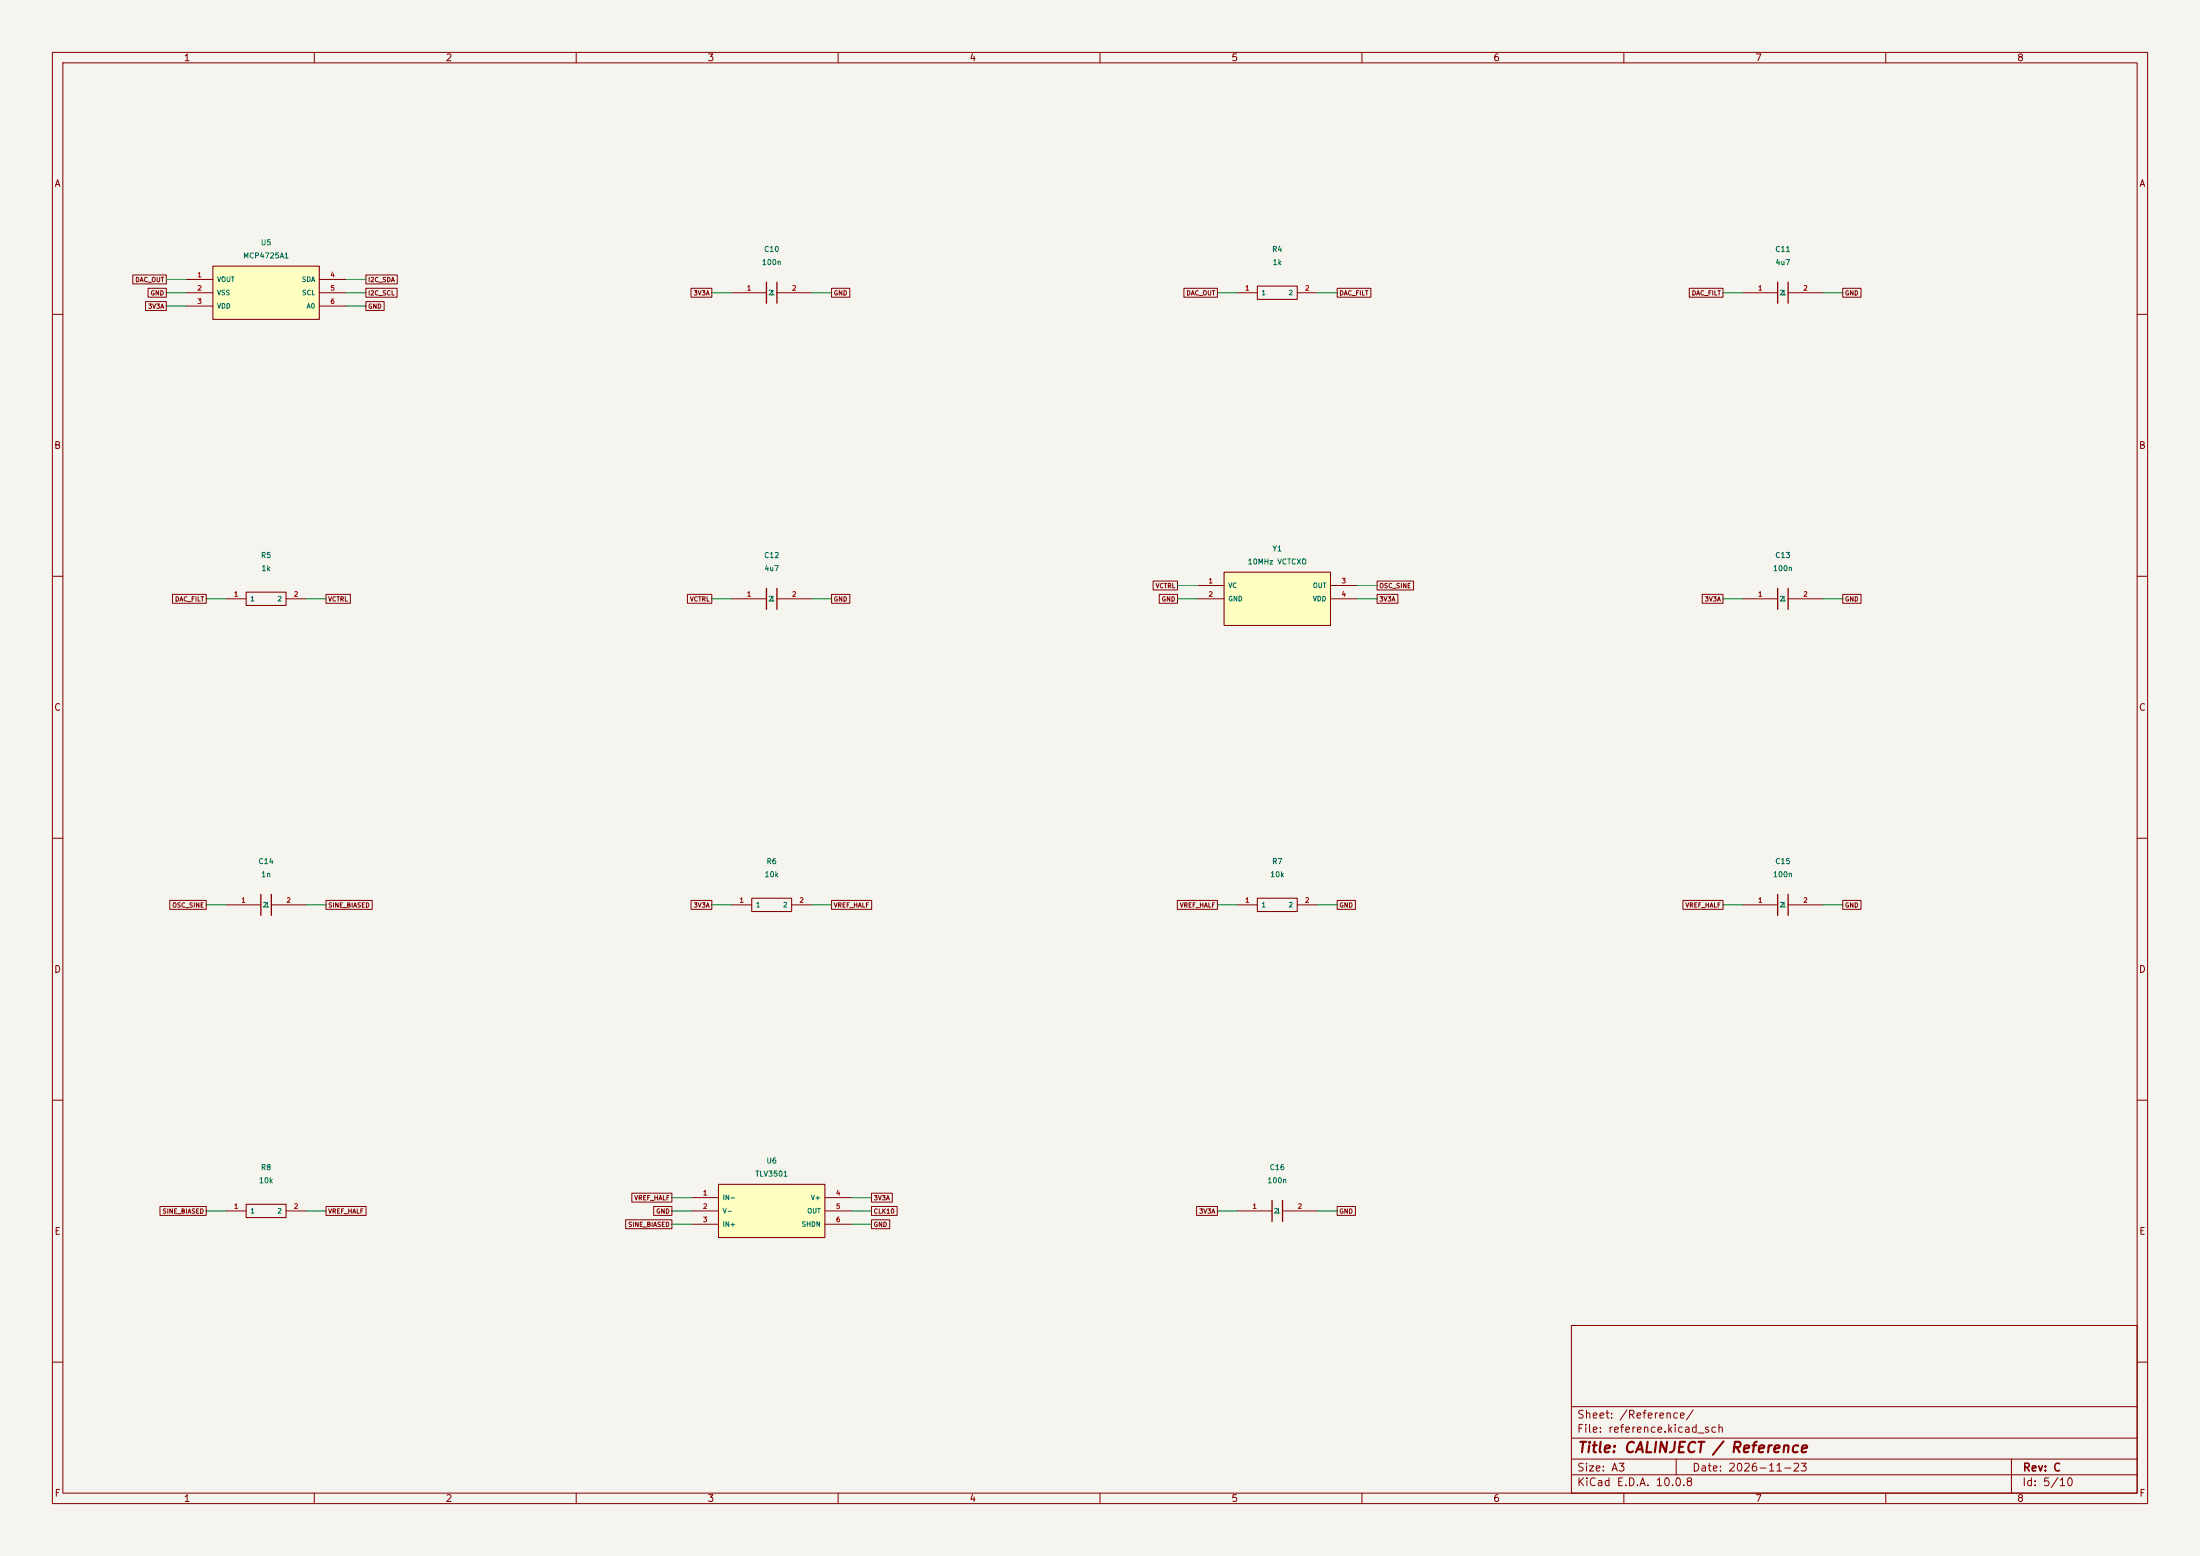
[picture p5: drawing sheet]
(kicad_sch (version 20250114) (generator "eeschema") (paper "A3") (title_block (title "CALINJECT / Reference") (date "2026-11-23") (rev "C"))
(lib_symbols (symbol "Calinject:U5" (pin_names (offset 0.7)) (in_bom yes) (on_board yes)
(property "Reference" "U" (at 0 7.62 0) (effects (font (size 1.0 1.0))))
(property "Value" "MCP4725A1" (at 0 10.16 0) (effects (font (size 1.0 1.0))))
(symbol "U5_0_1" (rectangle (start -10.16 -5.08) (end 10.16 5.08) (stroke (width 0.2) (type default)) (fill (type background))))
(symbol "U5_1_1"
(pin output line (at -15.24 2.54 0) (length 5.08) (name "VOUT" (effects (font (size .9 .9)))) (number "1" (effects (font (size .9 .9)))))
(pin power_in line (at -15.24 0.0 0) (length 5.08) (name "VSS" (effects (font (size .9 .9)))) (number "2" (effects (font (size .9 .9)))))
(pin power_in line (at -15.24 -2.54 0) (length 5.08) (name "VDD" (effects (font (size .9 .9)))) (number "3" (effects (font (size .9 .9)))))
(pin bidirectional line (at 15.24 2.54 180) (length 5.08) (name "SDA" (effects (font (size .9 .9)))) (number "4" (effects (font (size .9 .9)))))
(pin input line (at 15.24 0.0 180) (length 5.08) (name "SCL" (effects (font (size .9 .9)))) (number "5" (effects (font (size .9 .9)))))
(pin input line (at 15.24 -2.54 180) (length 5.08) (name "A0" (effects (font (size .9 .9)))) (number "6" (effects (font (size .9 .9)))))))
(symbol "Calinject:C10" (pin_names (offset 0.7)) (in_bom yes) (on_board yes)
(property "Reference" "C" (at 0 6.35 0) (effects (font (size 1.0 1.0))))
(property "Value" "100n" (at 0 8.89 0) (effects (font (size 1.0 1.0))))
(symbol "C10_0_1" (polyline (pts (xy -1 -2) (xy -1 2)) (stroke (width 0.25) (type default)) (fill (type none))) (polyline (pts (xy 1 -2) (xy 1 2)) (stroke (width 0.25) (type default)) (fill (type none))))
(symbol "C10_1_1"
(pin passive line (at -7.62 0 0) (length 6.62) (name "1" (effects (font (size .9 .9)))) (number "1" (effects (font (size .9 .9)))))
(pin passive line (at 7.62 0 180) (length 6.62) (name "2" (effects (font (size .9 .9)))) (number "2" (effects (font (size .9 .9)))))))
(symbol "Calinject:R4" (pin_names (offset 0.7)) (in_bom yes) (on_board yes)
(property "Reference" "R" (at 0 6.35 0) (effects (font (size 1.0 1.0))))
(property "Value" "1k" (at 0 8.89 0) (effects (font (size 1.0 1.0))))
(symbol "R4_0_1" (rectangle (start -3.81 -1.27) (end 3.81 1.27) (stroke (width 0.2) (type default)) (fill (type none))))
(symbol "R4_1_1"
(pin passive line (at -7.62 0 0) (length 3.81) (name "1" (effects (font (size .9 .9)))) (number "1" (effects (font (size .9 .9)))))
(pin passive line (at 7.62 0 180) (length 3.81) (name "2" (effects (font (size .9 .9)))) (number "2" (effects (font (size .9 .9)))))))
(symbol "Calinject:C11" (pin_names (offset 0.7)) (in_bom yes) (on_board yes)
(property "Reference" "C" (at 0 6.35 0) (effects (font (size 1.0 1.0))))
(property "Value" "4u7" (at 0 8.89 0) (effects (font (size 1.0 1.0))))
(symbol "C11_0_1" (polyline (pts (xy -1 -2) (xy -1 2)) (stroke (width 0.25) (type default)) (fill (type none))) (polyline (pts (xy 1 -2) (xy 1 2)) (stroke (width 0.25) (type default)) (fill (type none))))
(symbol "C11_1_1"
(pin passive line (at -7.62 0 0) (length 6.62) (name "1" (effects (font (size .9 .9)))) (number "1" (effects (font (size .9 .9)))))
(pin passive line (at 7.62 0 180) (length 6.62) (name "2" (effects (font (size .9 .9)))) (number "2" (effects (font (size .9 .9)))))))
(symbol "Calinject:R5" (pin_names (offset 0.7)) (in_bom yes) (on_board yes)
(property "Reference" "R" (at 0 6.35 0) (effects (font (size 1.0 1.0))))
(property "Value" "1k" (at 0 8.89 0) (effects (font (size 1.0 1.0))))
(symbol "R5_0_1" (rectangle (start -3.81 -1.27) (end 3.81 1.27) (stroke (width 0.2) (type default)) (fill (type none))))
(symbol "R5_1_1"
(pin passive line (at -7.62 0 0) (length 3.81) (name "1" (effects (font (size .9 .9)))) (number "1" (effects (font (size .9 .9)))))
(pin passive line (at 7.62 0 180) (length 3.81) (name "2" (effects (font (size .9 .9)))) (number "2" (effects (font (size .9 .9)))))))
(symbol "Calinject:C12" (pin_names (offset 0.7)) (in_bom yes) (on_board yes)
(property "Reference" "C" (at 0 6.35 0) (effects (font (size 1.0 1.0))))
(property "Value" "4u7" (at 0 8.89 0) (effects (font (size 1.0 1.0))))
(symbol "C12_0_1" (polyline (pts (xy -1 -2) (xy -1 2)) (stroke (width 0.25) (type default)) (fill (type none))) (polyline (pts (xy 1 -2) (xy 1 2)) (stroke (width 0.25) (type default)) (fill (type none))))
(symbol "C12_1_1"
(pin passive line (at -7.62 0 0) (length 6.62) (name "1" (effects (font (size .9 .9)))) (number "1" (effects (font (size .9 .9)))))
(pin passive line (at 7.62 0 180) (length 6.62) (name "2" (effects (font (size .9 .9)))) (number "2" (effects (font (size .9 .9)))))))
(symbol "Calinject:Y1" (pin_names (offset 0.7)) (in_bom yes) (on_board yes)
(property "Reference" "Y" (at 0 7.62 0) (effects (font (size 1.0 1.0))))
(property "Value" "10MHz VCTCXO" (at 0 10.16 0) (effects (font (size 1.0 1.0))))
(symbol "Y1_0_1" (rectangle (start -10.16 -5.08) (end 10.16 5.08) (stroke (width 0.2) (type default)) (fill (type background))))
(symbol "Y1_1_1"
(pin input line (at -15.24 2.54 0) (length 5.08) (name "VC" (effects (font (size .9 .9)))) (number "1" (effects (font (size .9 .9)))))
(pin power_in line (at -15.24 0.0 0) (length 5.08) (name "GND" (effects (font (size .9 .9)))) (number "2" (effects (font (size .9 .9)))))
(pin output line (at 15.24 2.54 180) (length 5.08) (name "OUT" (effects (font (size .9 .9)))) (number "3" (effects (font (size .9 .9)))))
(pin power_in line (at 15.24 0.0 180) (length 5.08) (name "VDD" (effects (font (size .9 .9)))) (number "4" (effects (font (size .9 .9)))))))
(symbol "Calinject:C13" (pin_names (offset 0.7)) (in_bom yes) (on_board yes)
(property "Reference" "C" (at 0 6.35 0) (effects (font (size 1.0 1.0))))
(property "Value" "100n" (at 0 8.89 0) (effects (font (size 1.0 1.0))))
(symbol "C13_0_1" (polyline (pts (xy -1 -2) (xy -1 2)) (stroke (width 0.25) (type default)) (fill (type none))) (polyline (pts (xy 1 -2) (xy 1 2)) (stroke (width 0.25) (type default)) (fill (type none))))
(symbol "C13_1_1"
(pin passive line (at -7.62 0 0) (length 6.62) (name "1" (effects (font (size .9 .9)))) (number "1" (effects (font (size .9 .9)))))
(pin passive line (at 7.62 0 180) (length 6.62) (name "2" (effects (font (size .9 .9)))) (number "2" (effects (font (size .9 .9)))))))
(symbol "Calinject:C14" (pin_names (offset 0.7)) (in_bom yes) (on_board yes)
(property "Reference" "C" (at 0 6.35 0) (effects (font (size 1.0 1.0))))
(property "Value" "1n" (at 0 8.89 0) (effects (font (size 1.0 1.0))))
(symbol "C14_0_1" (polyline (pts (xy -1 -2) (xy -1 2)) (stroke (width 0.25) (type default)) (fill (type none))) (polyline (pts (xy 1 -2) (xy 1 2)) (stroke (width 0.25) (type default)) (fill (type none))))
(symbol "C14_1_1"
(pin passive line (at -7.62 0 0) (length 6.62) (name "1" (effects (font (size .9 .9)))) (number "1" (effects (font (size .9 .9)))))
(pin passive line (at 7.62 0 180) (length 6.62) (name "2" (effects (font (size .9 .9)))) (number "2" (effects (font (size .9 .9)))))))
(symbol "Calinject:R6" (pin_names (offset 0.7)) (in_bom yes) (on_board yes)
(property "Reference" "R" (at 0 6.35 0) (effects (font (size 1.0 1.0))))
(property "Value" "10k" (at 0 8.89 0) (effects (font (size 1.0 1.0))))
(symbol "R6_0_1" (rectangle (start -3.81 -1.27) (end 3.81 1.27) (stroke (width 0.2) (type default)) (fill (type none))))
(symbol "R6_1_1"
(pin passive line (at -7.62 0 0) (length 3.81) (name "1" (effects (font (size .9 .9)))) (number "1" (effects (font (size .9 .9)))))
(pin passive line (at 7.62 0 180) (length 3.81) (name "2" (effects (font (size .9 .9)))) (number "2" (effects (font (size .9 .9)))))))
(symbol "Calinject:R7" (pin_names (offset 0.7)) (in_bom yes) (on_board yes)
(property "Reference" "R" (at 0 6.35 0) (effects (font (size 1.0 1.0))))
(property "Value" "10k" (at 0 8.89 0) (effects (font (size 1.0 1.0))))
(symbol "R7_0_1" (rectangle (start -3.81 -1.27) (end 3.81 1.27) (stroke (width 0.2) (type default)) (fill (type none))))
(symbol "R7_1_1"
(pin passive line (at -7.62 0 0) (length 3.81) (name "1" (effects (font (size .9 .9)))) (number "1" (effects (font (size .9 .9)))))
(pin passive line (at 7.62 0 180) (length 3.81) (name "2" (effects (font (size .9 .9)))) (number "2" (effects (font (size .9 .9)))))))
(symbol "Calinject:C15" (pin_names (offset 0.7)) (in_bom yes) (on_board yes)
(property "Reference" "C" (at 0 6.35 0) (effects (font (size 1.0 1.0))))
(property "Value" "100n" (at 0 8.89 0) (effects (font (size 1.0 1.0))))
(symbol "C15_0_1" (polyline (pts (xy -1 -2) (xy -1 2)) (stroke (width 0.25) (type default)) (fill (type none))) (polyline (pts (xy 1 -2) (xy 1 2)) (stroke (width 0.25) (type default)) (fill (type none))))
(symbol "C15_1_1"
(pin passive line (at -7.62 0 0) (length 6.62) (name "1" (effects (font (size .9 .9)))) (number "1" (effects (font (size .9 .9)))))
(pin passive line (at 7.62 0 180) (length 6.62) (name "2" (effects (font (size .9 .9)))) (number "2" (effects (font (size .9 .9)))))))
(symbol "Calinject:R8" (pin_names (offset 0.7)) (in_bom yes) (on_board yes)
(property "Reference" "R" (at 0 6.35 0) (effects (font (size 1.0 1.0))))
(property "Value" "10k" (at 0 8.89 0) (effects (font (size 1.0 1.0))))
(symbol "R8_0_1" (rectangle (start -3.81 -1.27) (end 3.81 1.27) (stroke (width 0.2) (type default)) (fill (type none))))
(symbol "R8_1_1"
(pin passive line (at -7.62 0 0) (length 3.81) (name "1" (effects (font (size .9 .9)))) (number "1" (effects (font (size .9 .9)))))
(pin passive line (at 7.62 0 180) (length 3.81) (name "2" (effects (font (size .9 .9)))) (number "2" (effects (font (size .9 .9)))))))
(symbol "Calinject:U6" (pin_names (offset 0.7)) (in_bom yes) (on_board yes)
(property "Reference" "U" (at 0 7.62 0) (effects (font (size 1.0 1.0))))
(property "Value" "TLV3501" (at 0 10.16 0) (effects (font (size 1.0 1.0))))
(symbol "U6_0_1" (rectangle (start -10.16 -5.08) (end 10.16 5.08) (stroke (width 0.2) (type default)) (fill (type background))))
(symbol "U6_1_1"
(pin input line (at -15.24 2.54 0) (length 5.08) (name "IN-" (effects (font (size .9 .9)))) (number "1" (effects (font (size .9 .9)))))
(pin power_in line (at -15.24 0.0 0) (length 5.08) (name "V-" (effects (font (size .9 .9)))) (number "2" (effects (font (size .9 .9)))))
(pin input line (at -15.24 -2.54 0) (length 5.08) (name "IN+" (effects (font (size .9 .9)))) (number "3" (effects (font (size .9 .9)))))
(pin power_in line (at 15.24 2.54 180) (length 5.08) (name "V+" (effects (font (size .9 .9)))) (number "4" (effects (font (size .9 .9)))))
(pin output line (at 15.24 0.0 180) (length 5.08) (name "OUT" (effects (font (size .9 .9)))) (number "5" (effects (font (size .9 .9)))))
(pin input line (at 15.24 -2.54 180) (length 5.08) (name "SHDN" (effects (font (size .9 .9)))) (number "6" (effects (font (size .9 .9)))))))
(symbol "Calinject:C16" (pin_names (offset 0.7)) (in_bom yes) (on_board yes)
(property "Reference" "C" (at 0 6.35 0) (effects (font (size 1.0 1.0))))
(property "Value" "100n" (at 0 8.89 0) (effects (font (size 1.0 1.0))))
(symbol "C16_0_1" (polyline (pts (xy -1 -2) (xy -1 2)) (stroke (width 0.25) (type default)) (fill (type none))) (polyline (pts (xy 1 -2) (xy 1 2)) (stroke (width 0.25) (type default)) (fill (type none))))
(symbol "C16_1_1"
(pin passive line (at -7.62 0 0) (length 6.62) (name "1" (effects (font (size .9 .9)))) (number "1" (effects (font (size .9 .9)))))
(pin passive line (at 7.62 0 180) (length 6.62) (name "2" (effects (font (size .9 .9)))) (number "2" (effects (font (size .9 .9))))))))
(symbol (lib_id "Calinject:U5") (at 50.8 55.88 0) (unit 1) (in_bom yes) (on_board yes) (dnp no)
(property "Reference" "U5" (at 50.8 46.300000000000004 0) (effects (font (size 1 1))))
(property "Value" "MCP4725A1" (at 50.8 48.800000000000004 0) (effects (font (size 1 1))))
(property "Footprint" "Calinject:SOT23_6_U5" (at 50.8 62.96 0) (effects (font (size 1 1)) (hide yes)))
(pin "1")
(pin "2")
(pin "3")
(pin "4")
(pin "5")
(pin "6"))
(wire (pts (xy 35.559999999999995 53.34) (xy 31.749999999999996 53.34)) (stroke (width 0) (type default)))
(global_label "DAC_OUT" (shape passive) (at 31.749999999999996 53.34 0) (effects (font (size .85 .85)) (justify right)))
(wire (pts (xy 35.559999999999995 55.88) (xy 31.749999999999996 55.88)) (stroke (width 0) (type default)))
(global_label "GND" (shape passive) (at 31.749999999999996 55.88 0) (effects (font (size .85 .85)) (justify right)))
(wire (pts (xy 35.559999999999995 58.42) (xy 31.749999999999996 58.42)) (stroke (width 0) (type default)))
(global_label "3V3A" (shape passive) (at 31.749999999999996 58.42 0) (effects (font (size .85 .85)) (justify right)))
(wire (pts (xy 66.03999999999999 53.34) (xy 69.85 53.34)) (stroke (width 0) (type default)))
(global_label "I2C_SDA" (shape passive) (at 69.85 53.34 180) (effects (font (size .85 .85)) (justify left)))
(wire (pts (xy 66.03999999999999 55.88) (xy 69.85 55.88)) (stroke (width 0) (type default)))
(global_label "I2C_SCL" (shape passive) (at 69.85 55.88 180) (effects (font (size .85 .85)) (justify left)))
(wire (pts (xy 66.03999999999999 58.42) (xy 69.85 58.42)) (stroke (width 0) (type default)))
(global_label "GND" (shape passive) (at 69.85 58.42 180) (effects (font (size .85 .85)) (justify left)))
(symbol (lib_id "Calinject:C10") (at 147.32 55.88 0) (unit 1) (in_bom yes) (on_board yes) (dnp no)
(property "Reference" "C10" (at 147.32 47.57 0) (effects (font (size 1 1))))
(property "Value" "100n" (at 147.32 50.07 0) (effects (font (size 1 1))))
(property "Footprint" "Calinject:C_0603_C10" (at 147.32 61.690000000000005 0) (effects (font (size 1 1)) (hide yes)))
(pin "1")
(pin "2"))
(wire (pts (xy 139.7 55.88) (xy 135.89 55.88)) (stroke (width 0) (type default)))
(global_label "3V3A" (shape passive) (at 135.89 55.88 0) (effects (font (size .85 .85)) (justify right)))
(wire (pts (xy 154.94 55.88) (xy 158.75 55.88)) (stroke (width 0) (type default)))
(global_label "GND" (shape passive) (at 158.75 55.88 180) (effects (font (size .85 .85)) (justify left)))
(symbol (lib_id "Calinject:R4") (at 243.83999999999997 55.88 0) (unit 1) (in_bom yes) (on_board yes) (dnp no)
(property "Reference" "R4" (at 243.83999999999997 47.57 0) (effects (font (size 1 1))))
(property "Value" "1k" (at 243.83999999999997 50.07 0) (effects (font (size 1 1))))
(property "Footprint" "Calinject:R_0603_R4" (at 243.83999999999997 61.690000000000005 0) (effects (font (size 1 1)) (hide yes)))
(pin "1")
(pin "2"))
(wire (pts (xy 236.21999999999997 55.88) (xy 232.40999999999997 55.88)) (stroke (width 0) (type default)))
(global_label "DAC_OUT" (shape passive) (at 232.40999999999997 55.88 0) (effects (font (size .85 .85)) (justify right)))
(wire (pts (xy 251.45999999999998 55.88) (xy 255.26999999999998 55.88)) (stroke (width 0) (type default)))
(global_label "DAC_FILT" (shape passive) (at 255.26999999999998 55.88 180) (effects (font (size .85 .85)) (justify left)))
(symbol (lib_id "Calinject:C11") (at 340.36 55.88 0) (unit 1) (in_bom yes) (on_board yes) (dnp no)
(property "Reference" "C11" (at 340.36 47.57 0) (effects (font (size 1 1))))
(property "Value" "4u7" (at 340.36 50.07 0) (effects (font (size 1 1))))
(property "Footprint" "Calinject:C_0603_C11" (at 340.36 61.690000000000005 0) (effects (font (size 1 1)) (hide yes)))
(pin "1")
(pin "2"))
(wire (pts (xy 332.74 55.88) (xy 328.93 55.88)) (stroke (width 0) (type default)))
(global_label "DAC_FILT" (shape passive) (at 328.93 55.88 0) (effects (font (size .85 .85)) (justify right)))
(wire (pts (xy 347.98 55.88) (xy 351.79 55.88)) (stroke (width 0) (type default)))
(global_label "GND" (shape passive) (at 351.79 55.88 180) (effects (font (size .85 .85)) (justify left)))
(symbol (lib_id "Calinject:R5") (at 50.8 114.30000000000001 0) (unit 1) (in_bom yes) (on_board yes) (dnp no)
(property "Reference" "R5" (at 50.8 105.99000000000001 0) (effects (font (size 1 1))))
(property "Value" "1k" (at 50.8 108.49000000000001 0) (effects (font (size 1 1))))
(property "Footprint" "Calinject:R_0603_R5" (at 50.8 120.11000000000001 0) (effects (font (size 1 1)) (hide yes)))
(pin "1")
(pin "2"))
(wire (pts (xy 43.18 114.30000000000001) (xy 39.37 114.30000000000001)) (stroke (width 0) (type default)))
(global_label "DAC_FILT" (shape passive) (at 39.37 114.30000000000001 0) (effects (font (size .85 .85)) (justify right)))
(wire (pts (xy 58.419999999999995 114.30000000000001) (xy 62.23 114.30000000000001)) (stroke (width 0) (type default)))
(global_label "VCTRL" (shape passive) (at 62.23 114.30000000000001 180) (effects (font (size .85 .85)) (justify left)))
(symbol (lib_id "Calinject:C12") (at 147.32 114.30000000000001 0) (unit 1) (in_bom yes) (on_board yes) (dnp no)
(property "Reference" "C12" (at 147.32 105.99000000000001 0) (effects (font (size 1 1))))
(property "Value" "4u7" (at 147.32 108.49000000000001 0) (effects (font (size 1 1))))
(property "Footprint" "Calinject:C_0603_C12" (at 147.32 120.11000000000001 0) (effects (font (size 1 1)) (hide yes)))
(pin "1")
(pin "2"))
(wire (pts (xy 139.7 114.30000000000001) (xy 135.89 114.30000000000001)) (stroke (width 0) (type default)))
(global_label "VCTRL" (shape passive) (at 135.89 114.30000000000001 0) (effects (font (size .85 .85)) (justify right)))
(wire (pts (xy 154.94 114.30000000000001) (xy 158.75 114.30000000000001)) (stroke (width 0) (type default)))
(global_label "GND" (shape passive) (at 158.75 114.30000000000001 180) (effects (font (size .85 .85)) (justify left)))
(symbol (lib_id "Calinject:Y1") (at 243.83999999999997 114.30000000000001 0) (unit 1) (in_bom yes) (on_board yes) (dnp no)
(property "Reference" "Y1" (at 243.83999999999997 104.72000000000001 0) (effects (font (size 1 1))))
(property "Value" "10MHz VCTCXO" (at 243.83999999999997 107.22000000000001 0) (effects (font (size 1 1))))
(property "Footprint" "Calinject:KDS_DSA321SDN_Y1" (at 243.83999999999997 121.38000000000001 0) (effects (font (size 1 1)) (hide yes)))
(pin "1")
(pin "2")
(pin "3")
(pin "4"))
(wire (pts (xy 228.59999999999997 111.76) (xy 224.78999999999996 111.76)) (stroke (width 0) (type default)))
(global_label "VCTRL" (shape passive) (at 224.78999999999996 111.76 0) (effects (font (size .85 .85)) (justify right)))
(wire (pts (xy 228.59999999999997 114.30000000000001) (xy 224.78999999999996 114.30000000000001)) (stroke (width 0) (type default)))
(global_label "GND" (shape passive) (at 224.78999999999996 114.30000000000001 0) (effects (font (size .85 .85)) (justify right)))
(wire (pts (xy 259.08 111.76) (xy 262.89 111.76)) (stroke (width 0) (type default)))
(global_label "OSC_SINE" (shape passive) (at 262.89 111.76 180) (effects (font (size .85 .85)) (justify left)))
(wire (pts (xy 259.08 114.30000000000001) (xy 262.89 114.30000000000001)) (stroke (width 0) (type default)))
(global_label "3V3A" (shape passive) (at 262.89 114.30000000000001 180) (effects (font (size .85 .85)) (justify left)))
(symbol (lib_id "Calinject:C13") (at 340.36 114.30000000000001 0) (unit 1) (in_bom yes) (on_board yes) (dnp no)
(property "Reference" "C13" (at 340.36 105.99000000000001 0) (effects (font (size 1 1))))
(property "Value" "100n" (at 340.36 108.49000000000001 0) (effects (font (size 1 1))))
(property "Footprint" "Calinject:C_0603_C13" (at 340.36 120.11000000000001 0) (effects (font (size 1 1)) (hide yes)))
(pin "1")
(pin "2"))
(wire (pts (xy 332.74 114.30000000000001) (xy 328.93 114.30000000000001)) (stroke (width 0) (type default)))
(global_label "3V3A" (shape passive) (at 328.93 114.30000000000001 0) (effects (font (size .85 .85)) (justify right)))
(wire (pts (xy 347.98 114.30000000000001) (xy 351.79 114.30000000000001)) (stroke (width 0) (type default)))
(global_label "GND" (shape passive) (at 351.79 114.30000000000001 180) (effects (font (size .85 .85)) (justify left)))
(symbol (lib_id "Calinject:C14") (at 50.8 172.72 0) (unit 1) (in_bom yes) (on_board yes) (dnp no)
(property "Reference" "C14" (at 50.8 164.41 0) (effects (font (size 1 1))))
(property "Value" "1n" (at 50.8 166.91 0) (effects (font (size 1 1))))
(property "Footprint" "Calinject:C_0603_C14" (at 50.8 178.53 0) (effects (font (size 1 1)) (hide yes)))
(pin "1")
(pin "2"))
(wire (pts (xy 43.18 172.72) (xy 39.37 172.72)) (stroke (width 0) (type default)))
(global_label "OSC_SINE" (shape passive) (at 39.37 172.72 0) (effects (font (size .85 .85)) (justify right)))
(wire (pts (xy 58.419999999999995 172.72) (xy 62.23 172.72)) (stroke (width 0) (type default)))
(global_label "SINE_BIASED" (shape passive) (at 62.23 172.72 180) (effects (font (size .85 .85)) (justify left)))
(symbol (lib_id "Calinject:R6") (at 147.32 172.72 0) (unit 1) (in_bom yes) (on_board yes) (dnp no)
(property "Reference" "R6" (at 147.32 164.41 0) (effects (font (size 1 1))))
(property "Value" "10k" (at 147.32 166.91 0) (effects (font (size 1 1))))
(property "Footprint" "Calinject:R_0603_R6" (at 147.32 178.53 0) (effects (font (size 1 1)) (hide yes)))
(pin "1")
(pin "2"))
(wire (pts (xy 139.7 172.72) (xy 135.89 172.72)) (stroke (width 0) (type default)))
(global_label "3V3A" (shape passive) (at 135.89 172.72 0) (effects (font (size .85 .85)) (justify right)))
(wire (pts (xy 154.94 172.72) (xy 158.75 172.72)) (stroke (width 0) (type default)))
(global_label "VREF_HALF" (shape passive) (at 158.75 172.72 180) (effects (font (size .85 .85)) (justify left)))
(symbol (lib_id "Calinject:R7") (at 243.83999999999997 172.72 0) (unit 1) (in_bom yes) (on_board yes) (dnp no)
(property "Reference" "R7" (at 243.83999999999997 164.41 0) (effects (font (size 1 1))))
(property "Value" "10k" (at 243.83999999999997 166.91 0) (effects (font (size 1 1))))
(property "Footprint" "Calinject:R_0603_R7" (at 243.83999999999997 178.53 0) (effects (font (size 1 1)) (hide yes)))
(pin "1")
(pin "2"))
(wire (pts (xy 236.21999999999997 172.72) (xy 232.40999999999997 172.72)) (stroke (width 0) (type default)))
(global_label "VREF_HALF" (shape passive) (at 232.40999999999997 172.72 0) (effects (font (size .85 .85)) (justify right)))
(wire (pts (xy 251.45999999999998 172.72) (xy 255.26999999999998 172.72)) (stroke (width 0) (type default)))
(global_label "GND" (shape passive) (at 255.26999999999998 172.72 180) (effects (font (size .85 .85)) (justify left)))
(symbol (lib_id "Calinject:C15") (at 340.36 172.72 0) (unit 1) (in_bom yes) (on_board yes) (dnp no)
(property "Reference" "C15" (at 340.36 164.41 0) (effects (font (size 1 1))))
(property "Value" "100n" (at 340.36 166.91 0) (effects (font (size 1 1))))
(property "Footprint" "Calinject:C_0603_C15" (at 340.36 178.53 0) (effects (font (size 1 1)) (hide yes)))
(pin "1")
(pin "2"))
(wire (pts (xy 332.74 172.72) (xy 328.93 172.72)) (stroke (width 0) (type default)))
(global_label "VREF_HALF" (shape passive) (at 328.93 172.72 0) (effects (font (size .85 .85)) (justify right)))
(wire (pts (xy 347.98 172.72) (xy 351.79 172.72)) (stroke (width 0) (type default)))
(global_label "GND" (shape passive) (at 351.79 172.72 180) (effects (font (size .85 .85)) (justify left)))
(symbol (lib_id "Calinject:R8") (at 50.8 231.14 0) (unit 1) (in_bom yes) (on_board yes) (dnp no)
(property "Reference" "R8" (at 50.8 222.82999999999998 0) (effects (font (size 1 1))))
(property "Value" "10k" (at 50.8 225.32999999999998 0) (effects (font (size 1 1))))
(property "Footprint" "Calinject:R_0603_R8" (at 50.8 236.95 0) (effects (font (size 1 1)) (hide yes)))
(pin "1")
(pin "2"))
(wire (pts (xy 43.18 231.14) (xy 39.37 231.14)) (stroke (width 0) (type default)))
(global_label "SINE_BIASED" (shape passive) (at 39.37 231.14 0) (effects (font (size .85 .85)) (justify right)))
(wire (pts (xy 58.419999999999995 231.14) (xy 62.23 231.14)) (stroke (width 0) (type default)))
(global_label "VREF_HALF" (shape passive) (at 62.23 231.14 180) (effects (font (size .85 .85)) (justify left)))
(symbol (lib_id "Calinject:U6") (at 147.32 231.14 0) (unit 1) (in_bom yes) (on_board yes) (dnp no)
(property "Reference" "U6" (at 147.32 221.55999999999997 0) (effects (font (size 1 1))))
(property "Value" "TLV3501" (at 147.32 224.05999999999997 0) (effects (font (size 1 1))))
(property "Footprint" "Calinject:SOT23_6_U6" (at 147.32 238.22 0) (effects (font (size 1 1)) (hide yes)))
(pin "1")
(pin "2")
(pin "3")
(pin "4")
(pin "5")
(pin "6"))
(wire (pts (xy 132.07999999999998 228.6) (xy 128.26999999999998 228.6)) (stroke (width 0) (type default)))
(global_label "VREF_HALF" (shape passive) (at 128.26999999999998 228.6 0) (effects (font (size .85 .85)) (justify right)))
(wire (pts (xy 132.07999999999998 231.14) (xy 128.26999999999998 231.14)) (stroke (width 0) (type default)))
(global_label "GND" (shape passive) (at 128.26999999999998 231.14 0) (effects (font (size .85 .85)) (justify right)))
(wire (pts (xy 132.07999999999998 233.67999999999998) (xy 128.26999999999998 233.67999999999998)) (stroke (width 0) (type default)))
(global_label "SINE_BIASED" (shape passive) (at 128.26999999999998 233.67999999999998 0) (effects (font (size .85 .85)) (justify right)))
(wire (pts (xy 162.56 228.6) (xy 166.37 228.6)) (stroke (width 0) (type default)))
(global_label "3V3A" (shape passive) (at 166.37 228.6 180) (effects (font (size .85 .85)) (justify left)))
(wire (pts (xy 162.56 231.14) (xy 166.37 231.14)) (stroke (width 0) (type default)))
(global_label "CLK10" (shape passive) (at 166.37 231.14 180) (effects (font (size .85 .85)) (justify left)))
(wire (pts (xy 162.56 233.67999999999998) (xy 166.37 233.67999999999998)) (stroke (width 0) (type default)))
(global_label "GND" (shape passive) (at 166.37 233.67999999999998 180) (effects (font (size .85 .85)) (justify left)))
(symbol (lib_id "Calinject:C16") (at 243.83999999999997 231.14 0) (unit 1) (in_bom yes) (on_board yes) (dnp no)
(property "Reference" "C16" (at 243.83999999999997 222.82999999999998 0) (effects (font (size 1 1))))
(property "Value" "100n" (at 243.83999999999997 225.32999999999998 0) (effects (font (size 1 1))))
(property "Footprint" "Calinject:C_0603_C16" (at 243.83999999999997 236.95 0) (effects (font (size 1 1)) (hide yes)))
(pin "1")
(pin "2"))
(wire (pts (xy 236.21999999999997 231.14) (xy 232.40999999999997 231.14)) (stroke (width 0) (type default)))
(global_label "3V3A" (shape passive) (at 232.40999999999997 231.14 0) (effects (font (size .85 .85)) (justify right)))
(wire (pts (xy 251.45999999999998 231.14) (xy 255.26999999999998 231.14)) (stroke (width 0) (type default)))
(global_label "GND" (shape passive) (at 255.26999999999998 231.14 180) (effects (font (size .85 .85)) (justify left))))
